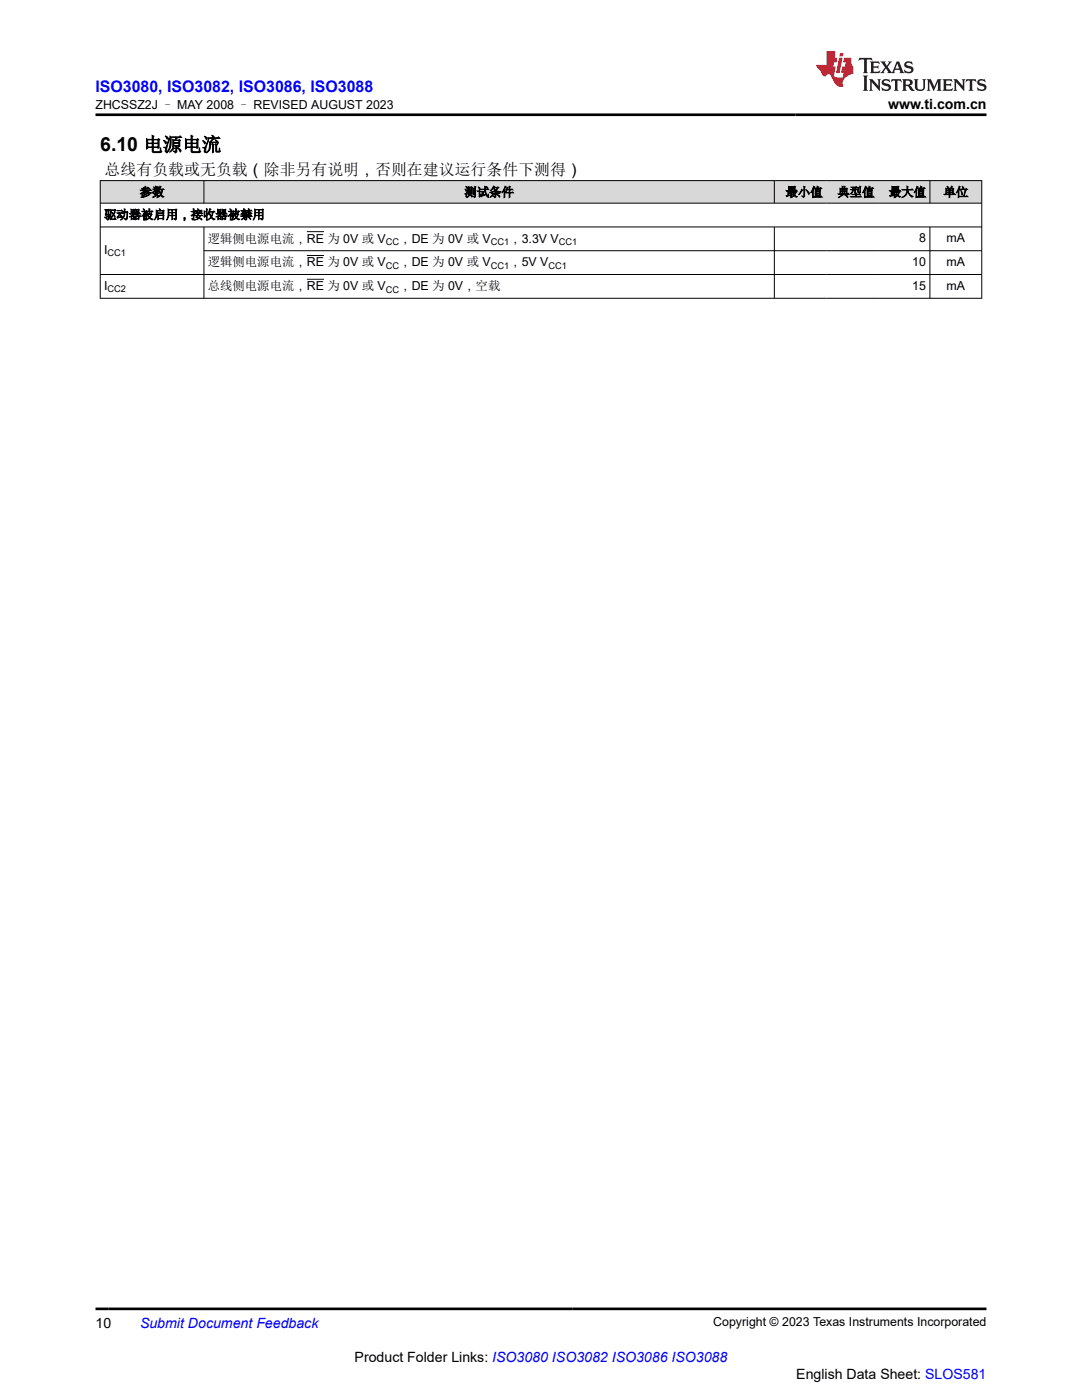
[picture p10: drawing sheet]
<svg xmlns="http://www.w3.org/2000/svg" width="216mm" height="279mm" viewBox="0 0 216 279" stroke-linecap="round" stroke-linejoin="round" font-family="sans-serif">
<g fill="#d8d8d8">
<path d="M20 36h175.9v4.5h-175.9z" fill-rule="evenodd"/>
<path d="M20.1 36.1h20.5v4.4h-20.5z" fill-rule="evenodd"/>
<path d="M40.8 36.1h113.6v4.4h-113.6z" fill-rule="evenodd"/>
<path d="M154.6 36.1h10.3v4.4h-10.3z" fill-rule="evenodd"/>
<path d="M164.9 36.1h10.3v4.4h-10.3z" fill-rule="evenodd"/>
<path d="M175.2 36.1h10.3v4.4h-10.3z" fill-rule="evenodd"/>
<path d="M185.6 36.1h10.2v4.4h-10.2z" fill-rule="evenodd"/>
</g>
<g fill="none" stroke="#000" stroke-width=".2">
<path d="M19.9 36h176.1M20 36v23.6M40.7 36v4.6M154.5 36v4.6M185.6 36v4.6M195.9 36v23.6M19.9 40.5h176.1M19.9 45.3h176.1M19.9 54.8h176.1M19.9 59.5h176.1M40.7 45.3v14.3M40.7 50h155.3"/>
<path d="M61.2 46.2h3.4M61.2 51h3.4M61.2 55.7h3.4M154.5 45.3v14.3M185.6 45.3v14.3"/>
</g>
<path d="M171.5 11.6l-.2 .5 .5-.2h.6v.1v2.2l-.2 .4h1l-.2-.4v-2.2v-.1h.5l.5 .2-.1-.5zM173.6 12.3l.2 .4v1.5l-.2 .4h1.9l.1-.6a1.08 1.08 0 0 1-1.3 .2v-.7h.6l.4 .2v-.7l-.4 .2h-.6v-.5l.2-.2a1 1 0 0 1 1 .3l-.1-.5zM175.7 12.3l.9 1.1-1 1.2h.9l-.2-.2 .5-.8 .4 .8-.2 .2h1.6l-.2-.2 .2-.5h.9l.1 .5-.1 .2h.9l-.2-.3-.8-2h-.5l-.9 2.2-.9-1.1 .9-1.1h-.8l.2 .2-.4 .6-.4-.6 .2-.2zM179 12.7l.4 1h-.7zM180.7 12.4a.65 .65 0 0 0-.2 .7 .65 .65 0 0 0 .6 .5l.6 .1 .1 .3a.79 .79 0 0 1-.7 .4 .79 .79 0 0 1-.7-.5l.1 .7 .2-.1a.93 .93 0 0 0 1.1 .1 .93 .93 0 0 0 .4-1 1.46 1.46 0 0 0-1.2-.6l-.1-.3a1.09 1.09 0 0 1 1.2 .2l-.2-.6-.1 .1-.5-.2zM172.2 15.1l.2 .4v2.2l-.2 .4h1l-.2-.4v-2.2l.2-.4zM173.4 15.8l.2 .4v1.5l-.2 .4h.8l-.3-.4 .1-1.3 1.6 1.8v-2l.2-.4h-.7l.1 .2 .1 1.1-1.2-1.3zM176.2 15.9a.65 .65 0 0 0-.2 .8 .65 .65 0 0 0 .6 .4l.6 .2 .1 .2a.79 .79 0 0 1-.7 .4 .79 .79 0 0 1-.7-.5l.1 .7 .2-.1a.93 .93 0 0 0 1.1 .1 .93 .93 0 0 0 .4-.9 1.46 1.46 0 0 0-1.2-.6l-.1-.4a1.09 1.09 0 0 1 1.2 .2l-.1-.6-.2 .1-.5-.1zM177.9 15.8l-.1 .6a.63 .63 0 0 1 .8-.3v1.6l-.3 .4h1l-.2-.4v-1.6a.66 .66 0 0 1 .8 .3l-.1-.6zM180 15.8l.2 .4v1.5l-.2 .4h1l-.2-.2-.1-.7h.5l.1 .2a.79 .79 0 0 0 1.2 .6l-1-.9a.61 .61 0 0 0 .6-.6 .61 .61 0 0 0-.5-.7zM180.8 16.1h.1a.47 .47 0 0 1 .5 .1 .47 .47 0 0 1 .1 .5l-.1 .1-.7 .1zM182.3 15.8l.2 .2a2.27 2.27 0 0 0 .4 2 1.04 1.04 0 0 0 1.7-.7v-1.3l.2-.2h-.8l.2 .4v1.1a.6 .6 0 0 1-.6 .6 .6 .6 0 0 1-.6-.6v-1.1l.3-.4zM184.9 15.8l.2 .4v1.5l-.2 .4h.8l-.3-.4v-1.4l.9 1.9 .9-1.9v1.4l-.3 .4h1l-.2-.4v-1.5l.2-.4h-.8l-.7 1.5-.6-1.5zM188.1 15.8l.2 .4v1.5l-.2 .4h1.9l.1-.6a1.09 1.09 0 0 1-1.3 .2v-.7h.6l.4 .2v-.6l-.4 .2h-.6v-.6l.2-.1a1.01 1.01 0 0 1 1 .3l-.1-.6zM190.2 15.8l.3 .4v1.5l-.3 .4h.8l-.2-.4v-1.3l1.6 1.8v-2l.2-.4h-.7l.2 .2v1.1l-1.2-1.3zM192.8 15.8l-.1 .6a.63 .63 0 0 1 .8-.3v1.6l-.3 .4h1l-.2-.4v-1.6a.66 .66 0 0 1 .8 .3l-.1-.6zM195.2 15.9a.65 .65 0 0 0-.2 .8 .65 .65 0 0 0 .6 .4l.6 .2 .2 .2a.79 .79 0 0 1-.7 .4 .79 .79 0 0 1-.7-.5l.1 .7 .2-.1a.93 .93 0 0 0 1 .1 .93 .93 0 0 0 .5-.9 1.46 1.46 0 0 0-1.3-.6v-.4a1.09 1.09 0 0 1 1.2 .2l-.2-.6-.2 .1-.5-.1z" fill="#231f20"/>
<path d="M164.9 10.2v2.8h-2l.1 .3 .8 1a.95 .95 0 0 0 1 .9 .59 .59 0 0 1 .5-.4 .59 .59 0 0 1 .5 .4l.4 .7a1.59 1.59 0 0 0 2.1 1.4 1.61 1.61 0 0 1 1-2.3l1-.3-.1-1.5a1.59 1.59 0 0 1-.3-1.7h-1.5l-.2 .9h.6l-.2 .9h-.5l-.2 1v.2l.4 .1-.1 .9h-.7a.73 .73 0 0 1-1-.7l.3-1.5h-.5l.1-.9h.5l.2-.9h-.5v-1.3zM167.4 11.5l-.6 3.1h.7l.6-3.1zM167.6 10.6l-.1 .6h.7l.1-.6z" fill="#ed1c24"/>
<path d="M19 22.9h177.8M19 261.2h177.8" fill="none" stroke="#000" stroke-width=".53"/>
<text font-size="3.9" x="20" y="30.2">6.10 电源电流</text>
<text font-size="3.2" fill="#00f" x="19" y="18.3">ISO3080, ISO3082, ISO3086, ISO3088</text>
<text font-size="3.2" x="20.9" y="34.9">总线有负载或无负载（除非另有说明，否则在建议运行条件下测得）</text>
<g font-size="2.8">
<text x="177.2" y="21.7">www.ti.com.cn</text>
<text x="19" y="265">10</text>
<text x="70.8" y="271.9">Product Folder Links: ISO3080 ISO3082 ISO3086 ISO3088</text>
<text x="158.9" y="275.3">English Data Sheet: SLOS581</text>
</g>
<text font-size="2.8" fill="#00f" x="27.9" y="265">Submit Document Feedback</text>
<g font-size="2.5">
<text x="19.1" y="21.8">ZHCSSZ2J – MAY 2008 – REVISED AUGUST 2023</text>
<text x="27.9" y="39.2">参数</text>
<text x="92.7" y="39.2">测试条件</text>
<text x="156.7" y="39.2">最小值</text>
<text x="167.1" y="39.2">典型值</text>
<text x="177.4" y="39.2">最大值</text>
<text x="188.3" y="39.2">单位</text>
<text x="20.8" y="43.7">驱动器被启用，接收器被禁用</text>
<text x="20.8" y="50.7">I</text>
<text x="41.5" y="48.4">逻辑侧电源电流，RE 为 0V 或 V</text>
<text x="41.5" y="53.2">逻辑侧电源电流，RE 为 0V 或 V</text>
<text x="79.7" y="48.4">，DE 为 0V 或 V</text>
<text x="79.7" y="53.2">，DE 为 0V 或 V</text>
<text x="101.6" y="48.4">，3.3V V</text>
<text x="101.6" y="53.2">，5V V</text>
<text x="182" y="53">10</text>
<text x="183.4" y="48.3">8</text>
<text x="188.9" y="48.3">mA</text>
<text x="188.9" y="53">mA</text>
<text x="20.8" y="57.8">I</text>
<text x="41.5" y="57.9">总线侧电源电流，RE 为 0V 或 V</text>
<text x="79.7" y="57.9">，DE 为 0V，空载</text>
<text x="182" y="57.8">15</text>
<text x="188.9" y="57.8">mA</text>
<text x="142.3" y="264.7">Copyright © 2023 Texas Instruments Incorporated</text>
</g>
<g font-size="1.9">
<text x="21.5" y="51.2">CC1</text>
<text x="77" y="48.9">CC</text>
<text x="77" y="53.7">CC</text>
<text x="97.9" y="48.9">CC1</text>
<text x="97.9" y="53.7">CC1</text>
<text x="109.5" y="53.7">CC1</text>
<text x="111.5" y="48.9">CC1</text>
<text x="21.5" y="58.3">CC2</text>
<text x="77" y="58.4">CC</text>
</g>
</svg>
